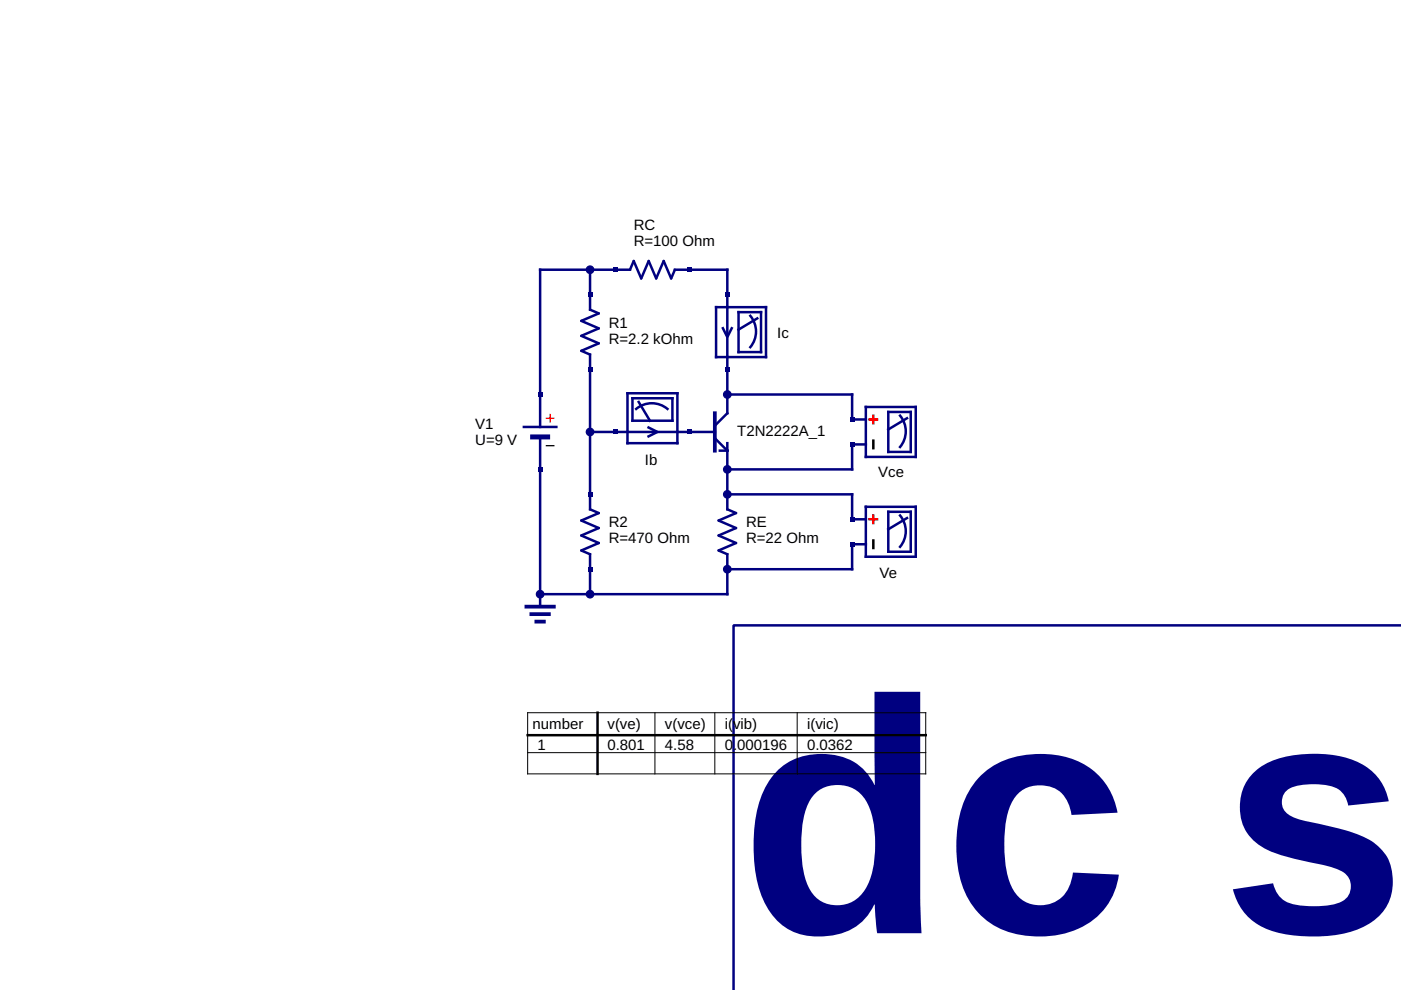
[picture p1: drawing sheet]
<svg xmlns="http://www.w3.org/2000/svg" width="297mm" height="210mm" viewBox="0 0 297 210" stroke-linecap="round" stroke-linejoin="round" font-family="sans-serif">
<g fill="none" stroke="#000080" stroke-width=".53">
<path d="M125.1 57.2v8.5l1.9 .7-3.8 1.6 3.8 1.6-3.8 1.6 3.8 1.6-3.8 1.6 1.9 .8v32.8l1.9 .8-3.8 1.6 3.8 1.6-3.8 1.5 3.8 1.6-3.8 1.6 1.9 .8v8.5M151.8 65.1h10.6v10.6h-10.6zM153.1 69.4l1.1 2.1 1.1-2.1M156.6 66.2h4.7v8.4h-4.7zM159.1 67a5.2 5.2 0 0 1 0 6.6M160.6 67.5l-4 2.4M111.1 90.5h6.9M114.5 92.6v36M125.1 91.6h26.5M133 83.4h10.6v10.6h-10.6zM134.1 84.4h8.5v4.8h-8.5zM135.4 85.2l2.4 4"/>
<path d="M137.3 90.5l2.1 1.1-2.1 1M141.5 86.7a5.2 5.2 0 0 0-6.6 0M151.6 90.3l2.6-2.7v-30.4h-11.1l-.8 1.8-1.6-3.7-1.6 3.7-1.6-3.7-1.6 3.7-1.5-3.7-.8 1.9h-19.1v33.3M151.6 92.9l2.6 2.7h-1.6M154.2 94v14l1.9 .8-3.7 1.6 3.7 1.6-3.7 1.5 3.7 1.6-3.7 1.6 1.8 .8v8.5h-39.7M154.2 83.6h26.5v5.3h2.9M183.6 86.3h10.6v10.6h-10.6zM183.6 94.2h-2.9v5.3h-26.5M188.3 87.3h4.8v8.5h-4.8zM190.8 88.1a5.2 5.2 0 0 1 0 6.7M192.3 88.7l-4 2.4M154.2 104.8h26.5v5.3h2.9"/>
<path d="M183.6 107.5h10.6v10.5h-10.6zM183.6 115.4h-2.9v5.3h-26.5M188.3 108.5h4.8v8.5h-4.8zM190.8 109.3a5.2 5.2 0 0 1 0 6.6M192.3 109.8l-4 2.4M297.1 132.6h-141.6v77.4"/>
</g>
<path d="M184.4 88.9h1.6M185.2 88.1v1.6M184.4 110.1h1.6M185.2 109.3v1.6" fill="none" stroke="#f00" stroke-width=".53"/>
<path d="M185.2 93.4v1.6M185.2 114.6v1.6" fill="none" stroke="#000" stroke-width=".53"/>
<path d="M112.9 92.6h3.2" fill="none" stroke="#000080" stroke-width="1.1"/>
<path d="M115.8 88.7h1.6M116.6 87.9v1.6" fill="none" stroke="#f00" stroke-width=".26"/>
<path d="M115.8 94.5h1.6" fill="none" stroke="#000" stroke-width=".26"/>
<path d="M151.6 87.6v8M111.6 128.6h5.8M112.7 130.2h3.7M113.7 131.8h1.6" fill="none" stroke="#000080" stroke-width=".79"/>
<g fill="#000080">
<path d="M129.9 91.1h1v1h-1z"/>
<path d="M145.7 91.1h1.1v1h-1.1z"/>
<path d="M180.1 88.4h1.1v1.1h-1.1z"/>
<path d="M180.1 93.7h1.1v1.1h-1.1z"/>
<path d="M180.1 109.6h1.1v1h-1.1z"/>
<path d="M180.1 114.9h1.1v1h-1.1z"/>
<path d="M153.7 61.9h1v1.1h-1z"/>
<path d="M153.7 77.8h1v1.1h-1z"/>
<path d="M114 83.1h1v1.1h-1z"/>
<path d="M114 99h1v1h-1z"/>
</g>
<circle cx="114.5" cy="126" r=".79" fill="#000080" stroke="#000080" stroke-width=".26"/>
<g fill="#000080">
<path d="M124.6 120.2h1v1h-1z"/>
<path d="M124.6 104.3h1v1h-1z"/>
<path d="M145.7 56.7h1.1v1h-1.1z"/>
<path d="M129.9 56.7h1v1h-1z"/>
</g>
<g fill="#000080" stroke="#000080" stroke-width=".26">
<circle cx="154.2" cy="120.7" r=".79"/>
<circle cx="154.2" cy="104.8" r=".79"/>
<circle cx="154.2" cy="83.6" r=".79"/>
<circle cx="154.2" cy="99.5" r=".79"/>
<circle cx="125.1" cy="91.6" r=".79"/>
<circle cx="125.1" cy="126" r=".79"/>
<circle cx="125.1" cy="57.2" r=".79"/>
</g>
<g fill="#000080">
<path d="M124.6 77.8h1v1.1h-1z"/>
<path d="M124.6 61.9h1v1.1h-1z"/>
</g>
<path d="M111.9 151.1h84.4v13h-84.4zM111.9 159.6h84.4M138.9 151.1v13M151.6 151.1v13M169 151.1v13" fill="none" stroke="#000" stroke-width=".21"/>
<path d="M111.9 155.9h84.4M126.7 151.1v13" fill="none" stroke="#000" stroke-width=".53"/>
<text font-size="70.6" fill="#000080" x="156.9" y="197.9">dc s</text>
<g font-size="3.2">
<text x="134.4" y="48.7">RC</text>
<text x="134.4" y="52.1">R=100 Ohm</text>
<text x="129.1" y="69.6">R1</text>
<text x="164.8" y="71.7">Ic</text>
<text x="129.1" y="73">R=2.2 kOhm</text>
<text x="100.8" y="91">V1</text>
<text x="100.8" y="94.5">U=9 V</text>
<text x="156.3" y="92.3">T2N2222A_1</text>
<text x="136.7" y="98.7">Ib</text>
<text x="186.2" y="101.1">Vce</text>
<text x="129.1" y="111.7">R2</text>
<text x="158.2" y="111.7">RE</text>
<text x="129.1" y="115.1">R=470 Ohm</text>
<text x="158.2" y="115.1">R=22 Ohm</text>
<text x="186.5" y="122.5">Ve</text>
<text x="112.9" y="154.5">number</text>
<text x="128.8" y="154.5">v(ve)</text>
<text x="141" y="154.5">v(vce)</text>
<text x="153.7" y="154.5">i(vib)</text>
<text x="171.1" y="154.5">i(vic)</text>
<text x="114" y="159">1</text>
<text x="128.8" y="159">0.801</text>
<text x="141" y="159">4.58</text>
<text x="153.7" y="159">0.</text>
<text x="156.3" y="159">000196</text>
<text x="171.1" y="159">0.0362</text>
</g>
</svg>
